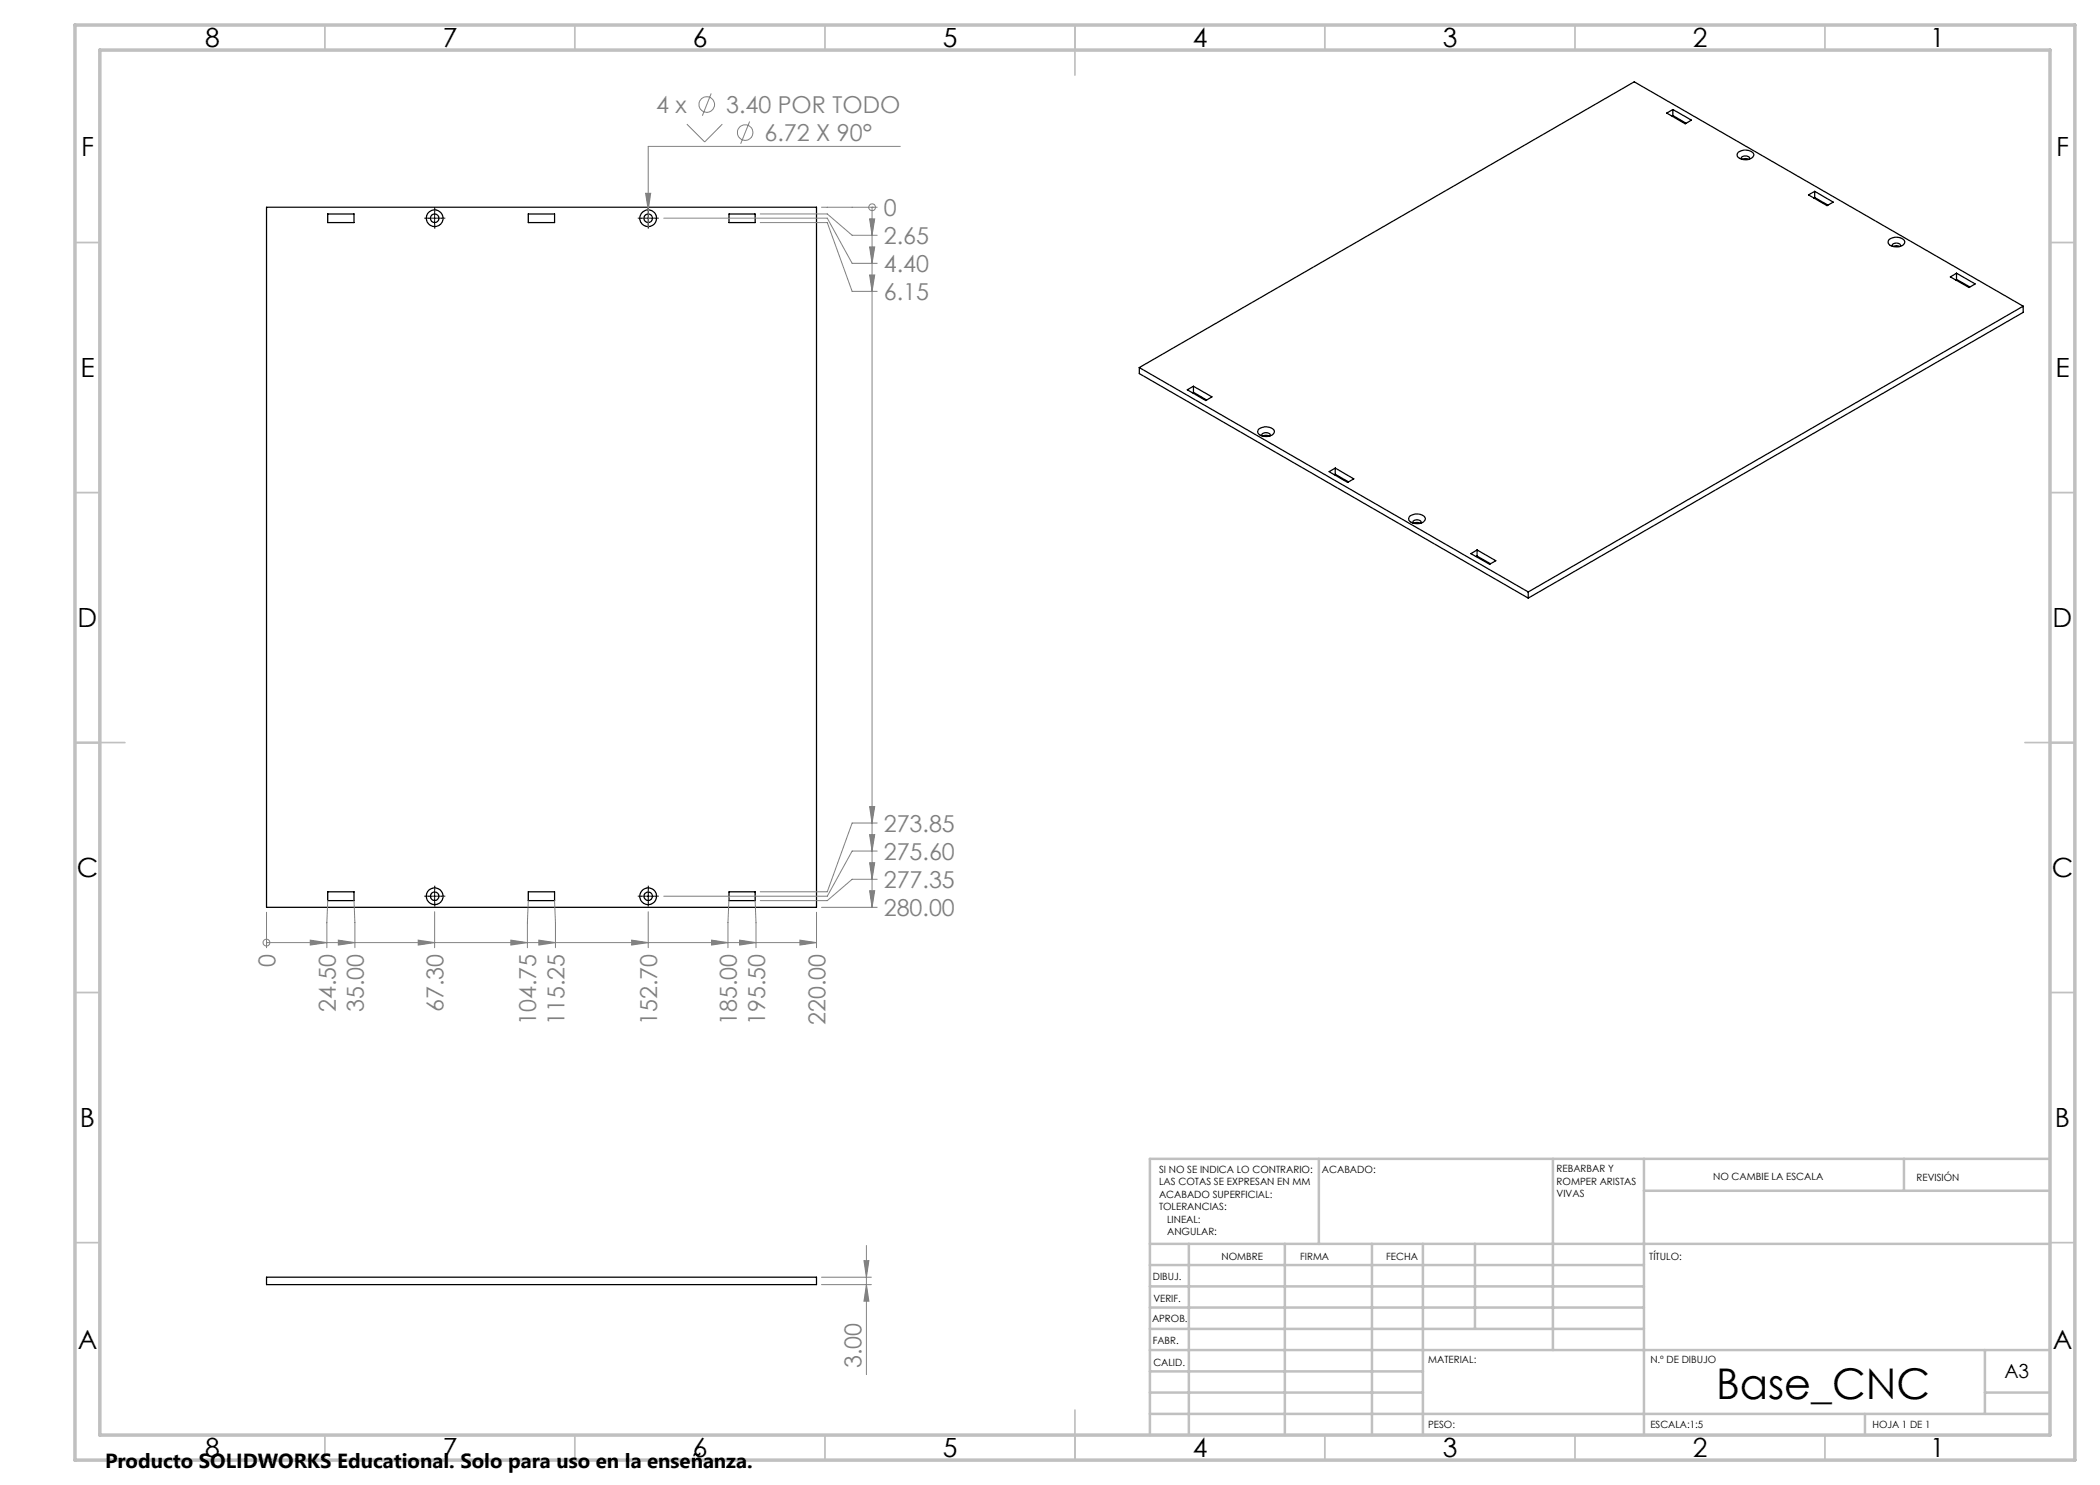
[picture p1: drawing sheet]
<svg xmlns="http://www.w3.org/2000/svg" width="420mm" height="297mm" viewBox="0 0 420 297" stroke-linecap="round" stroke-linejoin="round" font-family="sans-serif">
<g fill="none" stroke="#000" stroke-width=".25">
<path d="M333.3 22.6l1.3-.7 3.7 2.1-1.3 .8zM334.6 21.9v1.2M334.6 23.1l2.6 1.6M334.6 23.1l-.2 .1M347.7 30.4a2.44 2.44 0 0 1 3 .2 1.01 1.01 0 0 1-1.1 1.3h-.9a1.03 1.03 0 0 1-1.2-1.2zM348.3 31.9l-.1-.2a.97 .97 0 0 1 1.7 0v.2M348.4 31.9l.7-.2 .6 .2M361.7 39l1.2-.7 3.7 2.1-1.2 .7zM362.9 38.3v1.2M362.9 39.5l2.7 1.5M362.9 39.5l-.1 .1M53.3 41.4h110v140.1h-110z"/>
<path d="M65.5 42.8h5.3v1.7h-5.3zM105.7 42.8h5.2v1.7h-5.2zM145.8 42.8h5.2v1.7h-5.2zM377.9 47.9a2.21 2.21 0 0 1 3.1 .4 1.75 1.75 0 0 1-2.5 .9 .8 .8 0 0 1-.8-.4 .8 .8 0 0 1 .2-.9zM378.5 49.3l-.1-.2a.97 .97 0 0 1 1.7 0v.2M378.6 49.3l.7-.2 .6 .2M390.1 55.4l1.2-.8 3.7 2.2-1.2 .7zM391.3 54.6v1.3M391.3 55.9l2.7 1.5M391.3 55.9l-.2 .1M227.9 73.5l77.7 44.9M227.9 73.5v1.2l77.7 44.9"/>
<path d="M237.5 78l1.2-.7 3.7 2.1-1.2 .7zM238.7 77.3v1.2M238.7 78.5l2.6 1.5M238.7 78.5l-.2 .1M404.6 61.2l-77.8-44.8-98.9 57.1M404.6 61.2l-99 57.2M404.6 61.2v1.3l-99 57.1M251.8 85.8a2.44 2.44 0 0 1 3 .2 1.01 1.01 0 0 1-1.1 1.3h-.9a1.03 1.03 0 0 1-1.2-1.3zM252.4 87.2l-.1-.2a.97 .97 0 0 1 1.7 0v.2M252.6 87.2l.6-.1 .6 .1M265.8 94.3l1.3-.7 3.7 2.2-1.3 .7zM267.1 93.6v1.3"/>
<path d="M267.1 94.9l2.6 1.5M267.1 94.9l-.2 .1M282 103.2a2.21 2.21 0 0 1 3.1 .5 1.79 1.79 0 0 1-2.5 .9 .83 .83 0 0 1-.8-.5 .83 .83 0 0 1 .2-.9zM282.6 104.6l-.1-.1a.97 .97 0 0 1 1.7 0v.1M282.8 104.7l.6-.2 .6 .2M294.2 110.7l1.2-.7 3.8 2.1-1.3 .8zM295.4 110v1.2M295.4 111.2l2.7 1.5M295.4 111.2l-.2 .1M305.6 118.4v1.2M65.5 178.4h5.3v1.7h-5.3zM105.7 178.4h5.2v1.7h-5.2z"/>
<path d="M145.8 178.4h5.2v1.7h-5.2zM53.3 255.4h110v1.5h-110z"/>
<circle cx="86.9" cy="43.6" r="1.68"/>
<circle cx="86.9" cy="43.7" r=".87"/>
<circle cx="129.6" cy="43.7" r=".86"/>
<circle cx="129.6" cy="43.6" r="1.68"/>
<circle cx="86.9" cy="179.3" r="1.68"/>
<circle cx="86.9" cy="179.2" r=".85"/>
<circle cx="129.6" cy="179.2" r=".84"/>
<circle cx="129.7" cy="179.3" r="1.68"/>
</g>
<g fill="none" stroke="#808080" stroke-width=".2">
<path d="M142.2 18.7l-1.7 4.4M129.1 38.7h1l-.5 3.3zM137.4 24.8l3.5 3.6 3.6-3.6M149.9 24.3l-1.8 4.4M180.1 29.3h-50.5v16M132.8 43.6h32.7l4.9 9.1h5M152 42.8h13.5l4.9 4.3h5M152 44.5h13.5l4.9 13.8h5M164.3 41.4h11.1M173.9 43.8h1l-.5 3.3zM173.9 49.4h1l-.5 3.3zM173.9 55h1l-.5 3.3z"/>
<path d="M174.4 41.4h.1M174.4 41.4v140.1M145.8 179.4l-.2 5.1v5M173.9 161.3h1l-.5 3.3zM173.9 166.9h1l-.5 3.3zM173.9 172.5h1l-.5 3.4zM173.9 178.1h1l-.5 3.4zM175.4 164.6h-5l-4.9 13.8h-13.5M175.4 170.2h-5l-4.9 9h-32.7M175.4 175.9h-5l-4.9 4.2h-13.5M53.3 188.5h.1M53.3 182.5v7"/>
<path d="M53.3 188.5h110M62.1 188l3.3 .5-3.3 .5zM65.5 180.1l-.1 9.4M67.7 188l3.3 .5-3.3 .5zM70.8 180.1l.2 9.4M83.6 188l3.3 .5-3.3 .5zM86.9 182.3v7.2M102.2 188l3.3 .5-3.3 .5zM105.7 180.1l-.2 9.4M107.8 188l3.3 .5-3.3 .5zM110.9 180.1l.2 9.4M126.3 188l3.3 .5-3.3 .5z"/>
<path d="M129.6 182.3v7.2M142.3 188l3.3 .5-3.3 .5zM147.9 188l3.3 .5-3.3 .5zM151 180.1l.2 9.4M160 188l3.3 .5-3.3 .5zM163.3 182.5v7M164.3 181.5h11.1M164.3 256.9h10M164.3 255.4h10M172.8 252.1h1l-.5 3.3zM173.3 256.9l.5 3.3h-1zM173.3 249.1v25.8"/>
<circle cx="141.4" cy="20.9" r="1.55"/>
<circle cx="149" cy="26.5" r="1.55"/>
<circle cx="174.4" cy="41.4" r=".68"/>
<circle cx="53.3" cy="188.5" r=".69"/>
</g>
<g fill="none" stroke="#000" stroke-width=".2" stroke-dasharray="15.2 1.3 1.3 1.3" stroke-linecap="butt">
<path d="M85.7 43.6h-.8M87 42.4v-.9M87 44.9v.8M88.2 43.6h.9M128.4 43.6h-.8M129.7 42.4v-.9M129.7 44.9v.8M130.9 43.6h.9M85.7 179.2h-.8M87 178v-.9M88.2 179.2h.9M128.4 179.2h-.8"/>
<path d="M129.7 178v-.9M130.9 179.2h.9M87 180.5v.8M129.7 180.5v.8"/>
</g>
<path d="M85.7 43.6h2.5M86.9 42.4v2.5M128.4 43.6h2.5M129.6 42.4v2.5M85.7 179.2h2.5M86.9 178v2.5M128.4 179.2h2.5M129.6 178v2.5" fill="none" stroke="#000" stroke-width=".2"/>
<g fill="none" stroke="#c0c0c0" stroke-width=".35">
<path d="M65 5v5M115 5v5M165 5v5M215 5v10M265 5v5M315 5v5M365 5v5M15 48.5h5M410 48.5h5M15 98.5h5M410 98.5h5M15 148.5h10"/>
<path d="M405 148.5h10M15 198.5h5M410 198.5h5M15 248.5h5M410 248.5h5M65 287v5M115 287v5M165 287v5M215 282v10M265 287v5M315 287v5M365 287v5"/>
</g>
<g fill="none" stroke="#c0c0c0" stroke-width=".5">
<path d="M263.8 231.8v17M310.6 231.8v38.2M328.8 231.8v55.2M328.8 238.2h81.2M380.8 231.8v6.4M410 231.8h-180v55.2M230 248.8h180M230 257.3h98.8M230 253h98.8M237.8 248.8v38.2M257 248.8v38.2M274.4 248.8v38.2"/>
<path d="M284.6 248.8v38.2M295 248.8v17M230 265.8h98.8M230 261.5h98.8M230 278.5h54.6M230 274.3h54.6M230 270h180M397 278.5h13M397 270v12.8M230 282.8h180M373 282.8v4.2"/>
</g>
<path d="M15 5h400v287h-400zM20 10h390v277h-390z" fill="none" stroke="#c0c0c0" stroke-width=".7"/>
<g fill="#808080">
<path d="M129.1 38.7h1l-.5 3.3z"/>
<path d="M173.3 256.9l.5 3.3h-1zM172.8 252.1h1l-.5 3.3z"/>
<path d="M173.9 43.8h1l-.5 3.3zM173.9 49.4h1l-.5 3.3zM173.9 55h1l-.5 3.3zM173.9 161.3h1l-.5 3.3zM173.9 166.9h1l-.5 3.3zM173.9 172.5h1l-.5 3.4zM173.9 178.1h1l-.5 3.4z"/>
<path d="M62.1 188l3.3 .5-3.3 .5zM67.7 188l3.3 .5-3.3 .5zM83.6 188l3.3 .5-3.3 .5zM102.2 188l3.3 .5-3.3 .5zM107.8 188l3.3 .5-3.3 .5zM126.3 188l3.3 .5-3.3 .5zM142.3 188l3.3 .5-3.3 .5zM147.9 188l3.3 .5-3.3 .5zM160 188l3.3 .5-3.3 .5z"/>
</g>
<text font-size="8.5" x="343.2" y="279.7">Base_CNC</text>
<g font-size="5.3">
<text x="41" y="9.5">8</text>
<text x="88.5" y="9.5">7</text>
<text x="138.5" y="9.5">6</text>
<text x="188.5" y="9.5">5</text>
<text x="238.5" y="9.5">4</text>
<text x="288.5" y="9.5">3</text>
<text x="338.5" y="9.5">2</text>
<text x="386" y="9.5">1</text>
<text x="16.2" y="31.2">F</text>
<text x="411.2" y="31.2">F</text>
<text x="16.1" y="75.5">E</text>
<text x="411.1" y="75.5">E</text>
<text x="15.5" y="125.5">D</text>
<text x="410.5" y="125.5">D</text>
<text x="15.4" y="175.5">C</text>
<text x="410.4" y="175.5">C</text>
<text x="16" y="225.5">B</text>
<text x="411" y="225.5">B</text>
<text x="15.5" y="269.7">A</text>
<text x="410.5" y="269.7">A</text>
<text x="41" y="291.5">8</text>
<text x="88.5" y="291.5">7</text>
<text x="138.5" y="291.5">6</text>
<text x="188.5" y="291.5">5</text>
<text x="238.5" y="291.5">4</text>
<text x="288.5" y="291.5">3</text>
<text x="338.5" y="291.5">2</text>
<text x="386" y="291.5">1</text>
</g>
<g font-size="4.7" fill="#808080">
<text x="131.2" y="22.6">4 x</text>
<text x="145.2" y="22.6">3.40 POR TODO</text>
<text x="152.9" y="28.2">6.72 X 90°</text>
<text x="176.7" y="43.2">0</text>
<text x="176.7" y="48.8">2.65</text>
<text x="176.7" y="54.4">4.40</text>
<text x="176.7" y="60">6.15</text>
<text x="176.7" y="166.4">273.85</text>
<text x="176.7" y="172">275.60</text>
<text x="176.7" y="177.6">277.35</text>
<text x="176.7" y="183.2">280.00</text>
<text x="55.1" y="193.4" transform="rotate(-90 55.1 193.4)">0</text>
<text x="67.1" y="202.5" transform="rotate(-90 67.1 202.5)">24.50</text>
<text x="72.8" y="202.5" transform="rotate(-90 72.8 202.5)">35.00</text>
<text x="88.7" y="202.5" transform="rotate(-90 88.7 202.5)">67.30</text>
<text x="107.3" y="205" transform="rotate(-90 107.3 205)">104.75</text>
<text x="112.9" y="205" transform="rotate(-90 112.9 205)">115.25</text>
<text x="131.4" y="205" transform="rotate(-90 131.4 205)">152.70</text>
<text x="147.4" y="205" transform="rotate(-90 147.4 205)">185.00</text>
<text x="153" y="205" transform="rotate(-90 153 205)">195.50</text>
<text x="165.1" y="205" transform="rotate(-90 165.1 205)">220.00</text>
<text x="172.3" y="273.6" transform="rotate(-90 172.3 273.6)">3.00</text>
</g>
<text font-size="4.1" x="21" y="293.7">Producto SOLIDWORKS Educational. Solo para uso en la enseñanza.</text>
<text font-size="3.9" x="400.9" y="275.5">A3</text>
<g font-size="2">
<text x="231.8" y="234.6">SI NO SE INDICA LO CONTRARIO:</text>
<text x="231.8" y="237.1">LAS COTAS SE EXPRESAN EN MM</text>
<text x="231.8" y="239.6">ACABADO SUPERFICIAL:</text>
<text x="264.4" y="234.6">ACABADO:</text>
<text x="311.3" y="234.5">REBARBAR Y</text>
<text x="311.3" y="237">ROMPER ARISTAS</text>
<text x="311.3" y="239.5">VIVAS</text>
<text x="342.6" y="236">NO CAMBIE LA ESCALA</text>
<text x="383.3" y="236.2">REVISIÓN</text>
<text x="231.8" y="242.1">TOLERANCIAS:</text>
<text x="233.4" y="244.6">LINEAL:</text>
<text x="233.4" y="247.1">ANGULAR:</text>
<text x="244.3" y="252">NOMBRE</text>
<text x="260" y="251.9">FIRMA</text>
<text x="277.2" y="251.9">FECHA</text>
<text x="329.9" y="251.9">TÍTULO:</text>
<text x="230.6" y="256.1">DIBUJ.</text>
<text x="230.7" y="260.3">VERIF.</text>
<text x="230.4" y="264.4">APROB.</text>
<text x="230.5" y="268.8">FABR.</text>
<text x="230.7" y="273.1">CALID.</text>
<text x="285.6" y="272.5">MATERIAL:</text>
<text x="330.1" y="272.5">N.º DE DIBUJO</text>
<text x="285.6" y="285.5">PESO:</text>
<text x="330.1" y="285.6">ESCALA:1:5</text>
<text x="374.5" y="285.6">HOJA 1 DE 1</text>
</g>
</svg>
